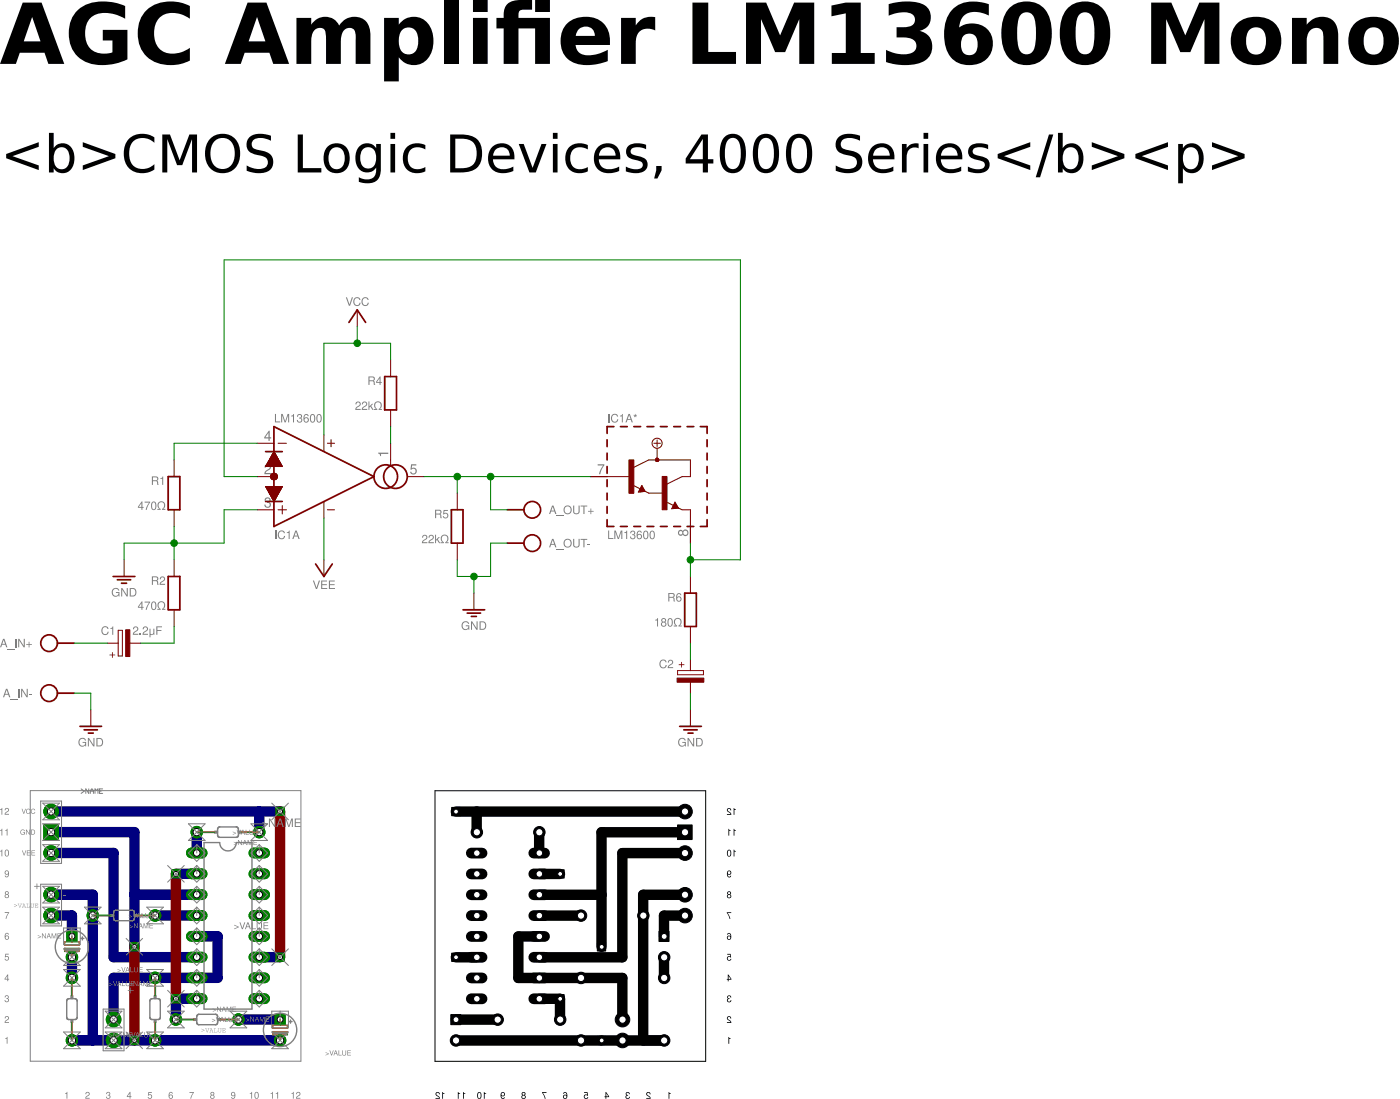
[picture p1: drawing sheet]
<?xml version="1.0" encoding="utf-8"?>
<!DOCTYPE eagle SYSTEM "eagle.dtd">
<eagle version="7.2.0">
<drawing>
<settings>
<setting alwaysvectorfont="no"/>
<setting verticaltext="up"/>
</settings>
<grid distance="0.05" unitdist="inch" unit="inch" style="lines" multiple="2" display="yes" altdistance="4" altunitdist="inch" altunit="inch"/>
<schematic xreflabel="%F%N/%S" xrefpart="/%S.%C%R">
<libraries>
<library name="ic">
<symbols>
<symbol name="OTA">
<wire x1="-7.62" y1="7.62" x2="-7.62" y2="-7.62" width="0.254" layer="94"/>
<wire x1="-7.62" y1="-7.62" x2="7.62" y2="0" width="0.254" layer="94"/>
<wire x1="7.62" y1="0" x2="-7.62" y2="7.62" width="0.254" layer="94"/>
<wire x1="-6.35" y1="5.715" x2="-6.35" y2="4.445" width="0.1524" layer="94"/>
<wire x1="-6.985" y1="5.08" x2="-5.715" y2="5.08" width="0.1524" layer="94"/>
<wire x1="-6.985" y1="-5.08" x2="-5.715" y2="-5.08" width="0.1524" layer="94"/>
<text x="-7.62" y="8.255" size="1.27" layer="95">&gt;NAME</text>
<text x="-7.62" y="-8.255" size="1.27" layer="96" align="top-left">&gt;VALUE</text>
<pin name="-IN" x="-10.16" y="-5.08" visible="pad" length="short" direction="in"/>
<pin name="+IN" x="-10.16" y="5.08" visible="pad" length="short" direction="in"/>
<pin name="OUT" x="15.24" y="0" visible="pad" length="short" direction="out" rot="R180"/>
<polygon width="0" layer="94">
<vertex x="-7.62" y="0.508" curve="90"/>
<vertex x="-8.128" y="0" curve="90"/>
<vertex x="-7.62" y="-0.508" curve="90"/>
<vertex x="-7.112" y="0" curve="90"/>
</polygon>
<polygon width="0" layer="94">
<vertex x="-7.62" y="3.81"/>
<vertex x="-8.89" y="1.524"/>
<vertex x="-6.35" y="1.524"/>
</polygon>
<wire x1="-8.89" y1="3.81" x2="-6.35" y2="3.81" width="0.254" layer="94"/>
<polygon width="0" layer="94">
<vertex x="-7.62" y="-3.81"/>
<vertex x="-6.35" y="-1.524"/>
<vertex x="-8.89" y="-1.524"/>
</polygon>
<wire x1="-6.35" y1="-3.81" x2="-8.89" y2="-3.81" width="0.254" layer="94"/>
<pin name="DIODE/BIAS" x="-10.16" y="0" visible="pad" length="short" direction="in"/>
<circle x="9.41605" y="0" radius="1.79605" width="0.254" layer="94"/>
<circle x="10.90395" y="0" radius="1.79605" width="0.254" layer="94"/>
<pin name="AMP/BIAS" x="10.16" y="-5.08" visible="pad" length="short" direction="in" rot="R90"/>
<wire x1="10.16" y1="-2.54" x2="10.16" y2="-1.651" width="0.1524" layer="94"/>
</symbol>
<symbol name="OTABUF">
<wire x1="0" y1="2.54" x2="-1.27" y2="2.54" width="0.1524" layer="94"/>
<wire x1="-1.27" y1="2.54" x2="-3.7465" y2="1.30175" width="0.1524" layer="94"/>
<wire x1="-2.3495" y1="-1.36525" x2="-1.8415" y2="-2.25425" width="0.1524" layer="94"/>
<wire x1="-1.8415" y1="-2.25425" x2="-2.8575" y2="-2.38125" width="0.1524" layer="94"/>
<wire x1="-2.8575" y1="-2.38125" x2="-2.3495" y2="-1.36525" width="0.1524" layer="94"/>
<wire x1="-1.27" y1="-2.54" x2="-1.8415" y2="-2.25425" width="0.1524" layer="94"/>
<wire x1="-1.8415" y1="-2.25425" x2="-3.502" y2="-1.424" width="0.1524" layer="94"/>
<wire x1="-2.6035" y1="-2.25425" x2="-2.032" y2="-2.19075" width="0.3048" layer="94"/>
<wire x1="-2.032" y1="-2.19075" x2="-2.3495" y2="-1.61925" width="0.3048" layer="94"/>
<wire x1="-2.3495" y1="-1.61925" x2="-2.6035" y2="-2.12725" width="0.254" layer="94"/>
<wire x1="-2.6035" y1="-2.12725" x2="-2.2225" y2="-2.12725" width="0.254" layer="94"/>
<wire x1="-2.2225" y1="-2.12725" x2="-2.3495" y2="-1.87325" width="0.254" layer="94"/>
<text x="-7.62" y="8.255" size="1.27" layer="95" ratio="10">&gt;NAME</text>
<text x="-7.62" y="-8.255" size="1.27" layer="96" ratio="10" align="top-left">&gt;VALUE</text>
<rectangle x1="-4.318" y1="-2.54" x2="-3.556" y2="2.54" layer="94"/>
<pin name="BUFF/IN" x="-10.16" y="0" visible="pad" length="short" direction="in"/>
<pin name="BUFF/OUT" x="5.08" y="-10.16" visible="pad" length="short" direction="out" rot="R90"/>
<wire x1="5.08" y1="0" x2="3.81" y2="0" width="0.1524" layer="94"/>
<wire x1="3.81" y1="0" x2="1.3335" y2="-1.23825" width="0.1524" layer="94"/>
<wire x1="2.7305" y1="-3.90525" x2="3.2385" y2="-4.79425" width="0.1524" layer="94"/>
<wire x1="3.2385" y1="-4.79425" x2="2.2225" y2="-4.92125" width="0.1524" layer="94"/>
<wire x1="2.2225" y1="-4.92125" x2="2.7305" y2="-3.90525" width="0.1524" layer="94"/>
<wire x1="3.81" y1="-5.08" x2="3.2385" y2="-4.79425" width="0.1524" layer="94"/>
<wire x1="3.2385" y1="-4.79425" x2="1.578" y2="-3.964" width="0.1524" layer="94"/>
<wire x1="2.4765" y1="-4.79425" x2="3.048" y2="-4.73075" width="0.3048" layer="94"/>
<wire x1="3.048" y1="-4.73075" x2="2.7305" y2="-4.15925" width="0.3048" layer="94"/>
<wire x1="2.7305" y1="-4.15925" x2="2.4765" y2="-4.66725" width="0.254" layer="94"/>
<wire x1="2.4765" y1="-4.66725" x2="2.8575" y2="-4.66725" width="0.254" layer="94"/>
<wire x1="2.8575" y1="-4.66725" x2="2.7305" y2="-4.41325" width="0.254" layer="94"/>
<rectangle x1="0.762" y1="-5.08" x2="1.524" y2="0" layer="94"/>
<wire x1="-1.27" y1="-2.54" x2="1.27" y2="-2.54" width="0.1524" layer="94"/>
<polygon width="0.127" layer="94">
<vertex x="0" y="2.286" curve="-90"/>
<vertex x="-0.254" y="2.54" curve="-90"/>
<vertex x="0" y="2.794" curve="-90"/>
<vertex x="0.254" y="2.54" curve="-90"/>
</polygon>
<wire x1="0" y1="2.54" x2="5.08" y2="2.54" width="0.1524" layer="94"/>
<wire x1="5.08" y1="2.54" x2="5.08" y2="0" width="0.1524" layer="94"/>
<circle x="0" y="5.08" radius="0.762" width="0.1524" layer="94"/>
<wire x1="0.508" y1="5.08" x2="-0.508" y2="5.08" width="0.127" layer="94"/>
<wire x1="0" y1="5.588" x2="0" y2="4.572" width="0.127" layer="94"/>
<wire x1="0" y1="4.318" x2="0" y2="2.54" width="0.1524" layer="94"/>
<wire x1="-7.62" y1="7.62" x2="7.62" y2="7.62" width="0.254" layer="94" style="shortdash"/>
<wire x1="7.62" y1="-7.62" x2="-7.62" y2="-7.62" width="0.254" layer="94" style="shortdash"/>
<wire x1="-10.16" y1="0" x2="-3.81" y2="0" width="0.1524" layer="94"/>
<wire x1="3.81" y1="-5.08" x2="5.08" y2="-5.08" width="0.1524" layer="94"/>
<wire x1="5.08" y1="-5.08" x2="5.08" y2="-10.16" width="0.1524" layer="94"/>
<wire x1="7.62" y1="7.62" x2="7.62" y2="-7.62" width="0.254" layer="94" style="shortdash"/>
<wire x1="-7.62" y1="7.62" x2="-7.62" y2="-7.62" width="0.254" layer="94" style="shortdash"/>
</symbol>
<symbol name="PWR+-OTA">
<text x="-1.27" y="4.445" size="0.8128" layer="93" rot="MR90">V+</text>
<text x="-1.27" y="-5.715" size="0.8128" layer="93" rot="MR90">V-</text>
<pin name="V+" x="0" y="6.35" visible="off" length="short" direction="pwr" rot="R270"/>
<pin name="V-" x="0" y="-6.35" visible="off" length="short" direction="pwr" rot="R90"/>
<text x="1.27" y="5.08" size="1.778" layer="94" font="vector" rot="MR0" align="center">+</text>
<text x="1.27" y="-5.08" size="1.778" layer="94" font="vector" rot="MR0" align="center">-</text>
</symbol>
</symbols>
<devicesets>
<deviceset name="LM13600">
<gates>
<gate name="A" symbol="OTA" x="0" y="22.86"/>
<gate name="B" symbol="OTA" x="0" y="2.54"/>
<gate name="A*" symbol="OTABUF" x="35.56" y="22.86"/>
<gate name="B*" symbol="OTABUF" x="35.56" y="2.54"/>
<gate name="5" symbol="PWR+-OTA" x="2.54" y="22.86"/>
</gates>
<devices>
<device name="" package="DIL16">
<connects>
<connect gate="5" pin="V+" pad="11"/>
<connect gate="5" pin="V-" pad="6"/>
<connect gate="A" pin="+IN" pad="3"/>
<connect gate="A" pin="-IN" pad="4"/>
<connect gate="A" pin="AMP/BIAS" pad="1"/>
<connect gate="A" pin="DIODE/BIAS" pad="2"/>
<connect gate="A" pin="OUT" pad="5"/>
<connect gate="A*" pin="BUFF/IN" pad="7"/>
<connect gate="A*" pin="BUFF/OUT" pad="8"/>
<connect gate="B" pin="+IN" pad="14"/>
<connect gate="B" pin="-IN" pad="13"/>
<connect gate="B" pin="AMP/BIAS" pad="16"/>
<connect gate="B" pin="DIODE/BIAS" pad="15"/>
<connect gate="B" pin="OUT" pad="12"/>
<connect gate="B*" pin="BUFF/IN" pad="9"/>
<connect gate="B*" pin="BUFF/OUT" pad="10"/>
</connects>
<technologies>
<technology name=""/>
</technologies>
</device>
</devices>
</deviceset>
</devicesets>
</library>
<library name="r">
<symbols>
<symbol name="R">
<pin name="1" x="0" y="5.08" visible="off" length="short" direction="pas" swaplevel="1" rot="R270"/>
<pin name="2" x="0" y="-5.08" visible="off" length="short" direction="pas" swaplevel="1" rot="R90"/>
<wire x1="0.889" y1="-2.54" x2="0.889" y2="2.54" width="0.254" layer="94"/>
<wire x1="-0.889" y1="2.54" x2="-0.889" y2="-2.54" width="0.254" layer="94"/>
<wire x1="0.889" y1="2.54" x2="-0.889" y2="2.54" width="0.254" layer="94"/>
<wire x1="0.889" y1="-2.54" x2="-0.889" y2="-2.54" width="0.254" layer="94"/>
<text x="-1.27" y="1.27" size="1.27" layer="95" align="bottom-right">&gt;NAME</text>
<text x="-1.27" y="-1.27" size="1.27" layer="96" align="top-right">&gt;VALUE</text>
</symbol>
</symbols>
<devicesets>
<deviceset name="R" prefix="R" uservalue="yes">
<gates>
<gate name="1" symbol="R" x="0" y="0"/>
</gates>
<devices>
<device name="0204/5" package="0204/5">
<connects>
<connect gate="1" pin="1" pad="1"/>
<connect gate="1" pin="2" pad="2"/>
</connects>
<technologies>
<technology name=""/>
</technologies>
</device>
<device name="0204/7" package="0204/7">
<connects>
<connect gate="1" pin="1" pad="1"/>
<connect gate="1" pin="2" pad="2"/>
</connects>
<technologies>
<technology name=""/>
</technologies>
</device>
<device name="0204V" package="0204V">
<connects>
<connect gate="1" pin="1" pad="1"/>
<connect gate="1" pin="2" pad="2"/>
</connects>
<technologies>
<technology name=""/>
</technologies>
</device>
<device name="0207/10" package="0207/10">
<connects>
<connect gate="1" pin="1" pad="1"/>
<connect gate="1" pin="2" pad="2"/>
</connects>
<technologies>
<technology name=""/>
</technologies>
</device>
<device name="0207/12" package="0207/12">
<connects>
<connect gate="1" pin="1" pad="1"/>
<connect gate="1" pin="2" pad="2"/>
</connects>
<technologies>
<technology name=""/>
</technologies>
</device>
<device name="0207/15" package="0207/15">
<connects>
<connect gate="1" pin="1" pad="1"/>
<connect gate="1" pin="2" pad="2"/>
</connects>
<technologies>
<technology name=""/>
</technologies>
</device>
<device name="0207/2V" package="0207/2V">
<connects>
<connect gate="1" pin="1" pad="1"/>
<connect gate="1" pin="2" pad="2"/>
</connects>
<technologies>
<technology name=""/>
</technologies>
</device>
<device name="0207/5V" package="0207/5V">
<connects>
<connect gate="1" pin="1" pad="1"/>
<connect gate="1" pin="2" pad="2"/>
</connects>
<technologies>
<technology name=""/>
</technologies>
</device>
<device name="0207/7" package="0207/7">
<connects>
<connect gate="1" pin="1" pad="1"/>
<connect gate="1" pin="2" pad="2"/>
</connects>
<technologies>
<technology name=""/>
</technologies>
</device>
<device name="0204/10" package="0204/10">
<connects>
<connect gate="1" pin="1" pad="1"/>
<connect gate="1" pin="2" pad="2"/>
</connects>
<technologies>
<technology name=""/>
</technologies>
</device>
<device name="0204/12" package="0204/12">
<connects>
<connect gate="1" pin="1" pad="1"/>
<connect gate="1" pin="2" pad="2"/>
</connects>
<technologies>
<technology name=""/>
</technologies>
</device>
<device name="0204/15" package="0204/15">
<connects>
<connect gate="1" pin="1" pad="1"/>
<connect gate="1" pin="2" pad="2"/>
</connects>
<technologies>
<technology name=""/>
</technologies>
</device>
<device name="0204/2V" package="0204/2V">
<connects>
<connect gate="1" pin="1" pad="1"/>
<connect gate="1" pin="2" pad="2"/>
</connects>
<technologies>
<technology name=""/>
</technologies>
</device>
<device name="0202/2V" package="0202/2V">
<connects>
<connect gate="1" pin="1" pad="1"/>
<connect gate="1" pin="2" pad="2"/>
</connects>
<technologies>
<technology name=""/>
</technologies>
</device>
<device name="0202/5" package="0202/5">
<connects>
<connect gate="1" pin="1" pad="1"/>
<connect gate="1" pin="2" pad="2"/>
</connects>
<technologies>
<technology name=""/>
</technologies>
</device>
<device name="0202/7" package="0202/7">
<connects>
<connect gate="1" pin="1" pad="1"/>
<connect gate="1" pin="2" pad="2"/>
</connects>
<technologies>
<technology name=""/>
</technologies>
</device>
<device name="0202/10" package="0202/10">
<connects>
<connect gate="1" pin="1" pad="1"/>
<connect gate="1" pin="2" pad="2"/>
</connects>
<technologies>
<technology name=""/>
</technologies>
</device>
<device name="0202V" package="0202V">
<connects>
<connect gate="1" pin="1" pad="1"/>
<connect gate="1" pin="2" pad="2"/>
</connects>
<technologies>
<technology name=""/>
</technologies>
</device>
<device name="0202/12" package="0202/12">
<connects>
<connect gate="1" pin="1" pad="1"/>
<connect gate="1" pin="2" pad="2"/>
</connects>
<technologies>
<technology name=""/>
</technologies>
</device>
<device name="0202/15" package="0202/15">
<connects>
<connect gate="1" pin="1" pad="1"/>
<connect gate="1" pin="2" pad="2"/>
</connects>
<technologies>
<technology name=""/>
</technologies>
</device>
<device name="0202/7-V" package="0202/7-V">
<connects>
<connect gate="1" pin="1" pad="1"/>
<connect gate="1" pin="2" pad="2"/>
</connects>
<technologies>
<technology name=""/>
</technologies>
</device>
<device name="0202/5-V" package="0202/5-V">
<connects>
<connect gate="1" pin="1" pad="1"/>
<connect gate="1" pin="2" pad="2"/>
</connects>
<technologies>
<technology name=""/>
</technologies>
</device>
<device name="0202/10-V" package="0202/10-V">
<connects>
<connect gate="1" pin="1" pad="1"/>
<connect gate="1" pin="2" pad="2"/>
</connects>
<technologies>
<technology name=""/>
</technologies>
</device>
<device name="0204/7-V" package="0204/7-V">
<connects>
<connect gate="1" pin="1" pad="1"/>
<connect gate="1" pin="2" pad="2"/>
</connects>
<technologies>
<technology name=""/>
</technologies>
</device>
<device name="0204/10-V" package="0204/10-V">
<connects>
<connect gate="1" pin="1" pad="1"/>
<connect gate="1" pin="2" pad="2"/>
</connects>
<technologies>
<technology name=""/>
</technologies>
</device>
<device name="0204/12-V" package="0204/12-V">
<connects>
<connect gate="1" pin="1" pad="1"/>
<connect gate="1" pin="2" pad="2"/>
</connects>
<technologies>
<technology name=""/>
</technologies>
</device>
<device name="0204/15-V" package="0204/15-V">
<connects>
<connect gate="1" pin="1" pad="1"/>
<connect gate="1" pin="2" pad="2"/>
</connects>
<technologies>
<technology name=""/>
</technologies>
</device>
<device name="0204/2" package="0204/2">
<connects>
<connect gate="1" pin="1" pad="1"/>
<connect gate="1" pin="2" pad="2"/>
</connects>
<technologies>
<technology name=""/>
</technologies>
</device>
<device name="0202/12-V" package="0202/12-V">
<connects>
<connect gate="1" pin="1" pad="1"/>
<connect gate="1" pin="2" pad="2"/>
</connects>
<technologies>
<technology name=""/>
</technologies>
</device>
</devices>
</deviceset>
</devicesets>
</library>
<library name="c">
<symbols>
<symbol name="CPOL-H">
<text x="-1.27" y="-0.9525" size="1.27" layer="94" rot="R180">+</text>
<pin name="-" x="2.54" y="0" visible="off" length="point" direction="pas" rot="R180"/>
<pin name="+" x="-2.54" y="0" visible="off" length="point" direction="pas"/>
<wire x1="2.54" y1="0" x2="0.762" y2="0" width="0.1524" layer="94"/>
<wire x1="-2.54" y1="0" x2="-0.889" y2="0" width="0.1524" layer="94"/>
<rectangle x1="-1.4605" y1="-0.3175" x2="2.6035" y2="0.3175" layer="94" rot="R90"/>
<wire x1="-0.889" y1="-1.9685" x2="-0.254" y2="-1.9685" width="0.127" layer="94"/>
<wire x1="-0.254" y1="-1.9685" x2="-0.254" y2="1.9685" width="0.127" layer="94"/>
<wire x1="-0.254" y1="1.9685" x2="-0.889" y2="1.9685" width="0.127" layer="94"/>
<wire x1="-0.889" y1="1.9685" x2="-0.889" y2="0" width="0.127" layer="94"/>
<wire x1="-0.889" y1="0" x2="-0.889" y2="-1.9685" width="0.127" layer="94"/>
<text x="-1.27" y="1.27" size="1.27" layer="95" align="bottom-right">&gt;NAME</text>
<text x="1.27" y="1.27" size="1.27" layer="96">&gt;VALUE</text>
</symbol>
<symbol name="CPOL">
<text x="-2.54" y="1.27" size="1.27" layer="95" align="bottom-right">&gt;NAME</text>
<text x="-0.9525" y="1.27" size="1.27" layer="94" rot="R90">+</text>
<text x="-2.54" y="-1.27" size="1.27" layer="96" align="top-right">&gt;VALUE</text>
<pin name="-" x="0" y="-2.54" visible="off" length="point" direction="pas" rot="R90"/>
<pin name="+" x="0" y="2.54" visible="off" length="point" direction="pas" rot="R270"/>
<wire x1="0" y1="-2.54" x2="0" y2="-0.762" width="0.1524" layer="94"/>
<wire x1="0" y1="2.54" x2="0" y2="0.889" width="0.1524" layer="94"/>
<rectangle x1="-2.032" y1="-0.889" x2="2.032" y2="-0.254" layer="94"/>
<wire x1="-1.9685" y1="0.889" x2="-1.9685" y2="0.254" width="0.127" layer="94"/>
<wire x1="-1.9685" y1="0.254" x2="1.9685" y2="0.254" width="0.127" layer="94"/>
<wire x1="1.9685" y1="0.254" x2="1.9685" y2="0.889" width="0.127" layer="94"/>
<wire x1="1.9685" y1="0.889" x2="0" y2="0.889" width="0.127" layer="94"/>
<wire x1="0" y1="0.889" x2="-1.9685" y2="0.889" width="0.127" layer="94"/>
</symbol>
</symbols>
<devicesets>
<deviceset name="CPOL-H" prefix="C" uservalue="yes">
<gates>
<gate name="1" symbol="CPOL-H" x="0" y="0"/>
</gates>
<devices>
<device name="E2,5-5" package="E2,5-5">
<connects>
<connect gate="1" pin="+" pad="+"/>
<connect gate="1" pin="-" pad="-"/>
</connects>
<technologies>
<technology name=""/>
</technologies>
</device>
<device name="E2,5-5/V" package="E2,5-5/V">
<connects>
<connect gate="1" pin="+" pad="+"/>
<connect gate="1" pin="-" pad="-"/>
</connects>
<technologies>
<technology name=""/>
</technologies>
</device>
<device name="E2,5-3" package="E2,5-3">
<connects>
<connect gate="1" pin="+" pad="+"/>
<connect gate="1" pin="-" pad="-"/>
</connects>
<technologies>
<technology name=""/>
</technologies>
</device>
<device name="E2,5-3/V" package="E2,5-3/V">
<connects>
<connect gate="1" pin="+" pad="+"/>
<connect gate="1" pin="-" pad="-"/>
</connects>
<technologies>
<technology name=""/>
</technologies>
</device>
<device name="E2,5-4" package="E2,5-4">
<connects>
<connect gate="1" pin="+" pad="+"/>
<connect gate="1" pin="-" pad="-"/>
</connects>
<technologies>
<technology name=""/>
</technologies>
</device>
<device name="E2,5-4/V" package="E2.5-4/V">
<connects>
<connect gate="1" pin="+" pad="+"/>
<connect gate="1" pin="-" pad="-"/>
</connects>
<technologies>
<technology name=""/>
</technologies>
</device>
</devices>
</deviceset>
<deviceset name="CPOL" prefix="C" uservalue="yes">
<gates>
<gate name="1" symbol="CPOL" x="0" y="0"/>
</gates>
<devices>
<device name="E15-5AXIAL" package="E15-5">
<connects>
<connect gate="1" pin="+" pad="+"/>
<connect gate="1" pin="-" pad="-"/>
</connects>
<technologies>
<technology name=""/>
</technologies>
</device>
<device name="E15-6AXIAL" package="E15-6">
<connects>
<connect gate="1" pin="+" pad="+"/>
<connect gate="1" pin="-" pad="-"/>
</connects>
<technologies>
<technology name=""/>
</technologies>
</device>
<device name="E15-9AXIAL" package="E15-9">
<connects>
<connect gate="1" pin="+" pad="+"/>
<connect gate="1" pin="-" pad="-"/>
</connects>
<technologies>
<technology name=""/>
</technologies>
</device>
<device name="E2.5-4R" package="E2,5-4R">
<connects>
<connect gate="1" pin="+" pad="+"/>
<connect gate="1" pin="-" pad="-"/>
</connects>
<technologies>
<technology name=""/>
</technologies>
</device>
<device name="E2.5-5" package="E2,5-5">
<connects>
<connect gate="1" pin="+" pad="+"/>
<connect gate="1" pin="-" pad="-"/>
</connects>
<technologies>
<technology name=""/>
</technologies>
</device>
<device name="E2.5-6" package="E2,5-6">
<connects>
<connect gate="1" pin="+" pad="+"/>
<connect gate="1" pin="-" pad="-"/>
</connects>
<technologies>
<technology name=""/>
</technologies>
</device>
<device name="E2.5-7" package="E2,5-7">
<connects>
<connect gate="1" pin="+" pad="+"/>
<connect gate="1" pin="-" pad="-"/>
</connects>
<technologies>
<technology name=""/>
</technologies>
</device>
<device name="E2.5-4V" package="E2,5RE">
<connects>
<connect gate="1" pin="+" pad="+"/>
<connect gate="1" pin="-" pad="-"/>
</connects>
<technologies>
<technology name=""/>
</technologies>
</device>
<device name="E25-10AXIAL" package="E25-10">
<connects>
<connect gate="1" pin="+" pad="+"/>
<connect gate="1" pin="-" pad="-"/>
</connects>
<technologies>
<technology name=""/>
</technologies>
</device>
<device name="E25-9AXIAL" package="E25-9">
<connects>
<connect gate="1" pin="+" pad="+"/>
<connect gate="1" pin="-" pad="-"/>
</connects>
<technologies>
<technology name=""/>
</technologies>
</device>
<device name="E30-10AXIAL" package="E30-10">
<connects>
<connect gate="1" pin="+" pad="+"/>
<connect gate="1" pin="-" pad="-"/>
</connects>
<technologies>
<technology name=""/>
</technologies>
</device>
<device name="E30-12AXIAL" package="E30-12">
<connects>
<connect gate="1" pin="+" pad="+"/>
<connect gate="1" pin="-" pad="-"/>
</connects>
<technologies>
<technology name=""/>
</technologies>
</device>
<device name="E30-16AXIAL" package="E30-16">
<connects>
<connect gate="1" pin="+" pad="+"/>
<connect gate="1" pin="-" pad="-"/>
</connects>
<technologies>
<technology name=""/>
</technologies>
</device>
<device name="E35-12AXIAL" package="E35-12">
<connects>
<connect gate="1" pin="+" pad="+"/>
<connect gate="1" pin="-" pad="-"/>
</connects>
<technologies>
<technology name=""/>
</technologies>
</device>
<device name="E35-14AXIAL" package="E35-14">
<connects>
<connect gate="1" pin="+" pad="+"/>
<connect gate="1" pin="-" pad="-"/>
</connects>
<technologies>
<technology name=""/>
</technologies>
</device>
<device name="E35-16AXIAL" package="E35-16">
<connects>
<connect gate="1" pin="+" pad="+"/>
<connect gate="1" pin="-" pad="-"/>
</connects>
<technologies>
<technology name=""/>
</technologies>
</device>
<device name="E35-18AXIAL" package="E35-18">
<connects>
<connect gate="1" pin="+" pad="+"/>
<connect gate="1" pin="-" pad="-"/>
</connects>
<technologies>
<technology name=""/>
</technologies>
</device>
<device name="E45-16AXIAL" package="E45-16">
<connects>
<connect gate="1" pin="+" pad="+"/>
<connect gate="1" pin="-" pad="-"/>
</connects>
<technologies>
<technology name=""/>
</technologies>
</device>
<device name="E45-18AXIAL" package="E45-18">
<connects>
<connect gate="1" pin="+" pad="+"/>
<connect gate="1" pin="-" pad="-"/>
</connects>
<technologies>
<technology name=""/>
</technologies>
</device>
<device name="E45-21AXIAL" package="E45-21">
<connects>
<connect gate="1" pin="+" pad="+"/>
<connect gate="1" pin="-" pad="-"/>
</connects>
<technologies>
<technology name=""/>
</technologies>
</device>
<device name="E45-22AXIAL" package="E45-22">
<connects>
<connect gate="1" pin="+" pad="+"/>
<connect gate="1" pin="-" pad="-"/>
</connects>
<technologies>
<technology name=""/>
</technologies>
</device>
<device name="E45-25AXIAL" package="E45-25">
<connects>
<connect gate="1" pin="+" pad="+"/>
<connect gate="1" pin="-" pad="-"/>
</connects>
<technologies>
<technology name=""/>
</technologies>
</device>
<device name="E5-10.5" package="E5-10,5">
<connects>
<connect gate="1" pin="+" pad="+"/>
<connect gate="1" pin="-" pad="-"/>
</connects>
<technologies>
<technology name=""/>
</technologies>
</device>
<device name="E5-13" package="E5-13">
<connects>
<connect gate="1" pin="+" pad="+"/>
<connect gate="1" pin="-" pad="-"/>
</connects>
<technologies>
<technology name=""/>
</technologies>
</device>
<device name="E5-4" package="E5-4">
<connects>
<connect gate="1" pin="+" pad="+"/>
<connect gate="1" pin="-" pad="-"/>
</connects>
<technologies>
<technology name=""/>
</technologies>
</device>
<device name="E5-5" package="E5-5">
<connects>
<connect gate="1" pin="+" pad="+"/>
<connect gate="1" pin="-" pad="-"/>
</connects>
<technologies>
<technology name=""/>
</technologies>
</device>
<device name="E5-6" package="E5-6">
<connects>
<connect gate="1" pin="+" pad="+"/>
<connect gate="1" pin="-" pad="-"/>
</connects>
<technologies>
<technology name=""/>
</technologies>
</device>
<device name="E5-8.5" package="E5-8,5">
<connects>
<connect gate="1" pin="+" pad="+"/>
<connect gate="1" pin="-" pad="-"/>
</connects>
<technologies>
<technology name=""/>
</technologies>
</device>
<device name="E50-25AXIAL" package="E50-25">
<connects>
<connect gate="1" pin="+" pad="+"/>
<connect gate="1" pin="-" pad="-"/>
</connects>
<technologies>
<technology name=""/>
</technologies>
</device>
<device name="E50-30AXIAL" package="E50-30">
<connects>
<connect gate="1" pin="+" pad="+"/>
<connect gate="1" pin="-" pad="-"/>
</connects>
<technologies>
<technology name=""/>
</technologies>
</device>
<device name="E55-25AXIAL" package="E55-25">
<connects>
<connect gate="1" pin="+" pad="+"/>
<connect gate="1" pin="-" pad="-"/>
</connects>
<technologies>
<technology name=""/>
</technologies>
</device>
<device name="E55-30AXIAL" package="E55-30">
<connects>
<connect gate="1" pin="+" pad="+"/>
<connect gate="1" pin="-" pad="-"/>
</connects>
<technologies>
<technology name=""/>
</technologies>
</device>
<device name="E5-9VAXIAL" package="E5R">
<connects>
<connect gate="1" pin="+" pad="+"/>
<connect gate="1" pin="-" pad="-"/>
</connects>
<technologies>
<technology name=""/>
</technologies>
</device>
<device name="E7.5-16" package="E7,5-16">
<connects>
<connect gate="1" pin="+" pad="+"/>
<connect gate="1" pin="-" pad="-"/>
</connects>
<technologies>
<technology name=""/>
</technologies>
</device>
<device name="E7.5-18" package="E7,5-18">
<connects>
<connect gate="1" pin="+" pad="+"/>
<connect gate="1" pin="-" pad="-"/>
</connects>
<technologies>
<technology name=""/>
</technologies>
</device>
<device name="E2,5-6E" package="E2,5-6E">
<connects>
<connect gate="1" pin="+" pad="+"/>
<connect gate="1" pin="-" pad="-"/>
</connects>
<technologies>
<technology name=""/>
</technologies>
</device>
<device name="E2,5-4" package="E2,5-4">
<connects>
<connect gate="1" pin="+" pad="+"/>
<connect gate="1" pin="-" pad="-"/>
</connects>
<technologies>
<technology name=""/>
</technologies>
</device>
<device name="E2,5-3" package="E2,5-3">
<connects>
<connect gate="1" pin="+" pad="+"/>
<connect gate="1" pin="-" pad="-"/>
</connects>
<technologies>
<technology name=""/>
</technologies>
</device>
<device name="E2,5-4/V" package="E2.5-4/V">
<connects>
<connect gate="1" pin="+" pad="+"/>
<connect gate="1" pin="-" pad="-"/>
</connects>
<technologies>
<technology name=""/>
</technologies>
</device>
<device name="E2,5-5/V" package="E2,5-5/V">
<connects>
<connect gate="1" pin="+" pad="+"/>
<connect gate="1" pin="-" pad="-"/>
</connects>
<technologies>
<technology name=""/>
</technologies>
</device>
<device name="E5-5/V" package="E5-5/V">
<connects>
<connect gate="1" pin="+" pad="+"/>
<connect gate="1" pin="-" pad="-"/>
</connects>
<technologies>
<technology name=""/>
</technologies>
</device>
<device name="E5-4-R45" package="E5-4-R45">
<connects>
<connect gate="1" pin="+" pad="+"/>
<connect gate="1" pin="-" pad="-"/>
</connects>
<technologies>
<technology name=""/>
</technologies>
</device>
<device name="E2,5-3/V" package="E2,5-3/V">
<connects>
<connect gate="1" pin="+" pad="+"/>
<connect gate="1" pin="-" pad="-"/>
</connects>
<technologies>
<technology name=""/>
</technologies>
</device>
</devices>
</deviceset>
</devicesets>
</library>
<library name="pad">
<symbols>
<symbol name="GND">
<wire x1="-1.651" y1="0" x2="1.651" y2="0" width="0.254" layer="94"/>
<text x="0" y="-1.778" size="1.27" layer="96" align="top-center">&gt;VALUE</text>
<pin name="GND" x="0" y="2.54" visible="off" length="short" direction="sup" rot="R270"/>
<wire x1="-1.016" y1="-0.508" x2="1.016" y2="-0.508" width="0.254" layer="94"/>
<wire x1="-0.381" y1="-1.016" x2="0.381" y2="-1.016" width="0.254" layer="94"/>
</symbol>
<symbol name="VCC2">
<wire x1="1.27" y1="0.635" x2="0" y2="2.54" width="0.254" layer="94"/>
<wire x1="0" y1="2.54" x2="-1.27" y2="0.635" width="0.254" layer="94"/>
<text x="0" y="3.175" size="1.27" layer="95" align="bottom-center">VCC</text>
<pin name="VCC" x="0" y="0" visible="off" length="short" direction="sup" rot="R90"/>
</symbol>
<symbol name="GND2">
<wire x1="-1.651" y1="-2.54" x2="1.651" y2="-2.54" width="0.254" layer="94"/>
<text x="0" y="-4.318" size="1.27" layer="95" align="top-center">GND</text>
<pin name="GND" x="0" y="0" visible="off" length="short" direction="sup" rot="R270"/>
<wire x1="-1.016" y1="-3.048" x2="1.016" y2="-3.048" width="0.254" layer="94"/>
<wire x1="-0.381" y1="-3.556" x2="0.381" y2="-3.556" width="0.254" layer="94"/>
</symbol>
<symbol name="VEE2">
<wire x1="-1.27" y1="-0.635" x2="0" y2="-2.54" width="0.254" layer="94"/>
<wire x1="0" y1="-2.54" x2="1.27" y2="-0.635" width="0.254" layer="94"/>
<text x="0" y="-3.175" size="1.27" layer="95" rot="MR180" align="bottom-center">VEE</text>
<pin name="VEE" x="0" y="0" visible="off" length="short" direction="sup" rot="R270"/>
</symbol>
<symbol name="SPAD">
<pin name="P$1" x="0" y="0" visible="off" length="point" direction="pas" function="dot"/>
<wire x1="0" y1="0" x2="-2.54" y2="0" width="0.254" layer="94"/>
<circle x="-3.81" y="0" radius="1.27" width="0.254" layer="94"/>
<text x="-6.35" y="0" size="1.27" layer="95" align="center-right">&gt;NAME</text>
</symbol>
</symbols>
<devicesets>
<deviceset name="GND" prefix="S">
<gates>
<gate name="1" symbol="GND" x="0" y="0"/>
</gates>
<devices>
<device name="">
<technologies>
<technology name=""/>
</technologies>
</device>
</devices>
</deviceset>
<deviceset name="VCC_GND_VEE" prefix="PWR">
<gates>
<gate name="1" symbol="VCC2" x="0" y="5.08"/>
<gate name="2" symbol="GND2" x="0" y="0"/>
<gate name="3" symbol="VEE2" x="0" y="-7.62"/>
</gates>
<devices>
<device name="" package="SPAD-3">
<connects>
<connect gate="1" pin="VCC" pad="1"/>
<connect gate="2" pin="GND" pad="2"/>
<connect gate="3" pin="VEE" pad="3"/>
</connects>
<technologies>
<technology name=""/>
</technologies>
</device>
<device name="PWR-+GND-" package="SPAD-PWR-+GND-">
<connects>
<connect gate="1" pin="VCC" pad="VCC"/>
<connect gate="2" pin="GND" pad="GND"/>
<connect gate="3" pin="VEE" pad="VEE"/>
</connects>
<technologies>
<technology name=""/>
</technologies>
</device>
<device name="PWR--GND+" package="SPAD-PWR--GND+">
<connects>
<connect gate="1" pin="VCC" pad="VCC"/>
<connect gate="2" pin="GND" pad="GND"/>
<connect gate="3" pin="VEE" pad="VEE"/>
</connects>
<technologies>
<technology name=""/>
</technologies>
</device>
</devices>
</deviceset>
<deviceset name="SPAD+-" prefix="J" uservalue="yes">
<gates>
<gate name="-" symbol="SPAD" x="0" y="-2.54"/>
<gate name="+" symbol="SPAD" x="0" y="2.54"/>
</gates>
<devices>
<device name="+-" package="SPAD+-">
<connects>
<connect gate="+" pin="P$1" pad="2"/>
<connect gate="-" pin="P$1" pad="1"/>
</connects>
<technologies>
<technology name=""/>
</technologies>
</device>
<device name="-+" package="SPAD-+">
<connects>
<connect gate="+" pin="P$1" pad="2"/>
<connect gate="-" pin="P$1" pad="1"/>
</connects>
<technologies>
<technology name=""/>
</technologies>
</device>
</devices>
</deviceset>
</devicesets>
</library>
</libraries>
<attributes>
</attributes>
<variantdefs>
</variantdefs>
<classes>
<class number="0" name="default" width="0.6096" drill="0">
</class>
</classes>
<parts>
<part name="IC1" library="ic" deviceset="LM13600" device=""/>
<part name="R4" library="r" deviceset="R" device="0202/7" value="22kΩ"/>
<part name="R5" library="r" deviceset="R" device="0202/7-V" value="22kΩ"/>
<part name="R1" library="r" deviceset="R" device="0202/7" value="470Ω"/>
<part name="R2" library="r" deviceset="R" device="0202/7-V" value="470Ω"/>
<part name="C1" library="c" deviceset="CPOL-H" device="E2,5-4/V" value="2.2μF"/>
<part name="C2" library="c" deviceset="CPOL" device="E2,5-4/V"/>
<part name="R6" library="r" deviceset="R" device="0202/7" value="180Ω"/>
<part name="S2" library="pad" deviceset="GND" device=""/>
<part name="S3" library="pad" deviceset="GND" device=""/>
<part name="PWR" library="pad" deviceset="VCC_GND_VEE" device="PWR-+GND-" value="VCC_GND_VEEPWR-+GND-"/>
<part name="A_IN" library="pad" deviceset="SPAD+-" device="+-"/>
<part name="S1" library="pad" deviceset="GND" device=""/>
<part name="A_OUT" library="pad" deviceset="SPAD+-" device="+-"/>
</parts>
<sheets>
<sheet>
<plain>
</plain>
<instances>
<instance part="IC1" gate="A" x="38.1" y="55.88" rot="MR180"/>
<instance part="IC1" gate="A*" x="88.9" y="55.88"/>
<instance part="R4" gate="1" x="48.26" y="68.58"/>
<instance part="R5" gate="1" x="58.42" y="48.26"/>
<instance part="R1" gate="1" x="15.24" y="53.34"/>
<instance part="R2" gate="1" x="15.24" y="38.1"/>
<instance part="C1" gate="1" x="7.62" y="30.48"/>
<instance part="C2" gate="1" x="93.98" y="25.4"/>
<instance part="R6" gate="1" x="93.98" y="35.56"/>
<instance part="S2" gate="1" x="93.98" y="17.78"/>
<instance part="S3" gate="1" x="60.96" y="35.56"/>
<instance part="IC1" gate="5" x="38.1" y="55.88"/>
<instance part="PWR" gate="1" x="43.18" y="78.74"/>
<instance part="PWR" gate="2" x="7.62" y="43.18"/>
<instance part="PWR" gate="3" x="38.1" y="43.18"/>
<instance part="A_IN" gate="-" x="0" y="22.86"/>
<instance part="A_IN" gate="+" x="0" y="30.48"/>
<instance part="S1" gate="1" x="2.54" y="17.78"/>
<instance part="A_OUT" gate="-" x="66.04" y="45.72" rot="R180"/>
<instance part="A_OUT" gate="+" x="66.04" y="50.8" rot="R180"/>
</instances>
<busses>
</busses>
<nets>
<net name="N$1" class="0">
<segment>
<pinref part="IC1" gate="A" pin="AMP/BIAS"/>
<pinref part="R4" gate="1" pin="2"/>
<wire x1="48.26" y1="63.5" x2="48.26" y2="60.96" width="0.1524" layer="91"/>
</segment>
</net>
<net name="N$2" class="0">
<segment>
<pinref part="C1" gate="1" pin="-"/>
<pinref part="R2" gate="1" pin="2"/>
<wire x1="10.16" y1="30.48" x2="15.24" y2="30.48" width="0.1524" layer="91"/>
<wire x1="15.24" y1="30.48" x2="15.24" y2="33.02" width="0.1524" layer="91"/>
</segment>
</net>
<net name="N$4" class="0">
<segment>
<pinref part="R1" gate="1" pin="1"/>
<pinref part="IC1" gate="A" pin="-IN"/>
<wire x1="15.24" y1="58.42" x2="15.24" y2="60.96" width="0.1524" layer="91"/>
<wire x1="15.24" y1="60.96" x2="27.94" y2="60.96" width="0.1524" layer="91"/>
</segment>
</net>
<net name="N$5" class="0">
<segment>
<pinref part="IC1" gate="A" pin="DIODE/BIAS"/>
<wire x1="27.94" y1="55.88" x2="22.86" y2="55.88" width="0.1524" layer="91"/>
<wire x1="22.86" y1="55.88" x2="22.86" y2="88.9" width="0.1524" layer="91"/>
<wire x1="22.86" y1="88.9" x2="101.6" y2="88.9" width="0.1524" layer="91"/>
<wire x1="101.6" y1="88.9" x2="101.6" y2="43.18" width="0.1524" layer="91"/>
<wire x1="101.6" y1="43.18" x2="93.98" y2="43.18" width="0.1524" layer="91"/>
<pinref part="IC1" gate="A*" pin="BUFF/OUT"/>
<wire x1="93.98" y1="43.18" x2="93.98" y2="45.72" width="0.1524" layer="91"/>
<pinref part="R6" gate="1" pin="1"/>
<wire x1="93.98" y1="40.64" x2="93.98" y2="43.18" width="0.1524" layer="91"/>
<junction x="93.98" y="43.18"/>
</segment>
</net>
<net name="GND" class="0">
<segment>
<pinref part="C2" gate="1" pin="-"/>
<pinref part="S2" gate="1" pin="GND"/>
<wire x1="93.98" y1="20.32" x2="93.98" y2="22.86" width="0.1524" layer="91"/>
</segment>
<segment>
<pinref part="R5" gate="1" pin="2"/>
<wire x1="58.42" y1="43.18" x2="58.42" y2="40.64" width="0.1524" layer="91"/>
<wire x1="58.42" y1="40.64" x2="60.96" y2="40.64" width="0.1524" layer="91"/>
<pinref part="S3" gate="1" pin="GND"/>
<wire x1="60.96" y1="40.64" x2="60.96" y2="38.1" width="0.1524" layer="91"/>
<pinref part="A_OUT" gate="-" pin="P$1"/>
<wire x1="66.04" y1="45.72" x2="63.5" y2="45.72" width="0.1524" layer="91"/>
<wire x1="63.5" y1="45.72" x2="63.5" y2="40.64" width="0.1524" layer="91"/>
<wire x1="63.5" y1="40.64" x2="60.96" y2="40.64" width="0.1524" layer="91"/>
<junction x="60.96" y="40.64"/>
</segment>
<segment>
<pinref part="R2" gate="1" pin="1"/>
<pinref part="R1" gate="1" pin="2"/>
<wire x1="15.24" y1="43.18" x2="15.24" y2="45.72" width="0.1524" layer="91"/>
<wire x1="15.24" y1="45.72" x2="15.24" y2="48.26" width="0.1524" layer="91"/>
<wire x1="15.24" y1="45.72" x2="22.86" y2="45.72" width="0.1524" layer="91"/>
<wire x1="22.86" y1="45.72" x2="22.86" y2="50.8" width="0.1524" layer="91"/>
<junction x="15.24" y="45.72"/>
<pinref part="IC1" gate="A" pin="+IN"/>
<wire x1="22.86" y1="50.8" x2="27.94" y2="50.8" width="0.1524" layer="91"/>
<wire x1="15.24" y1="45.72" x2="7.62" y2="45.72" width="0.1524" layer="91"/>
<wire x1="7.62" y1="45.72" x2="7.62" y2="43.18" width="0.1524" layer="91"/>
<pinref part="PWR" gate="2" pin="GND"/>
</segment>
<segment>
<pinref part="A_IN" gate="-" pin="P$1"/>
<pinref part="S1" gate="1" pin="GND"/>
<wire x1="2.54" y1="20.32" x2="2.54" y2="22.86" width="0.1524" layer="91"/>
<wire x1="2.54" y1="22.86" x2="0" y2="22.86" width="0.1524" layer="91"/>
</segment>
</net>
<net name="N$3" class="0">
<segment>
<pinref part="C2" gate="1" pin="+"/>
<pinref part="R6" gate="1" pin="2"/>
<wire x1="93.98" y1="27.94" x2="93.98" y2="30.48" width="0.1524" layer="91"/>
</segment>
</net>
<net name="N$7" class="0">
<segment>
<pinref part="IC1" gate="A" pin="OUT"/>
<wire x1="53.34" y1="55.88" x2="58.42" y2="55.88" width="0.1524" layer="91"/>
<pinref part="R5" gate="1" pin="1"/>
<wire x1="58.42" y1="55.88" x2="58.42" y2="53.34" width="0.1524" layer="91"/>
<pinref part="IC1" gate="A*" pin="BUFF/IN"/>
<wire x1="58.42" y1="55.88" x2="63.5" y2="55.88" width="0.1524" layer="91"/>
<junction x="58.42" y="55.88"/>
<pinref part="A_OUT" gate="+" pin="P$1"/>
<wire x1="63.5" y1="55.88" x2="78.74" y2="55.88" width="0.1524" layer="91"/>
<wire x1="66.04" y1="50.8" x2="63.5" y2="50.8" width="0.1524" layer="91"/>
<wire x1="63.5" y1="50.8" x2="63.5" y2="55.88" width="0.1524" layer="91"/>
<junction x="63.5" y="55.88"/>
</segment>
</net>
<net name="VCC" class="0">
<segment>
<wire x1="43.18" y1="78.74" x2="43.18" y2="76.2" width="0.1524" layer="91"/>
<pinref part="R4" gate="1" pin="1"/>
<wire x1="43.18" y1="76.2" x2="48.26" y2="76.2" width="0.1524" layer="91"/>
<wire x1="48.26" y1="76.2" x2="48.26" y2="73.66" width="0.1524" layer="91"/>
<pinref part="IC1" gate="5" pin="V+"/>
<wire x1="38.1" y1="62.23" x2="38.1" y2="76.2" width="0.1524" layer="91"/>
<wire x1="38.1" y1="76.2" x2="43.18" y2="76.2" width="0.1524" layer="91"/>
<junction x="43.18" y="76.2"/>
<pinref part="PWR" gate="1" pin="VCC"/>
</segment>
</net>
<net name="VEE" class="0">
<segment>
<pinref part="IC1" gate="5" pin="V-"/>
<wire x1="38.1" y1="43.18" x2="38.1" y2="49.53" width="0.1524" layer="91"/>
<pinref part="PWR" gate="3" pin="VEE"/>
</segment>
</net>
<net name="N$6" class="0">
<segment>
<pinref part="A_IN" gate="+" pin="P$1"/>
<pinref part="C1" gate="1" pin="+"/>
<wire x1="0" y1="30.48" x2="5.08" y2="30.48" width="0.1524" layer="91"/>
</segment>
</net>
</nets>
</sheet>
</sheets>
</schematic>
</drawing>
</eagle>
